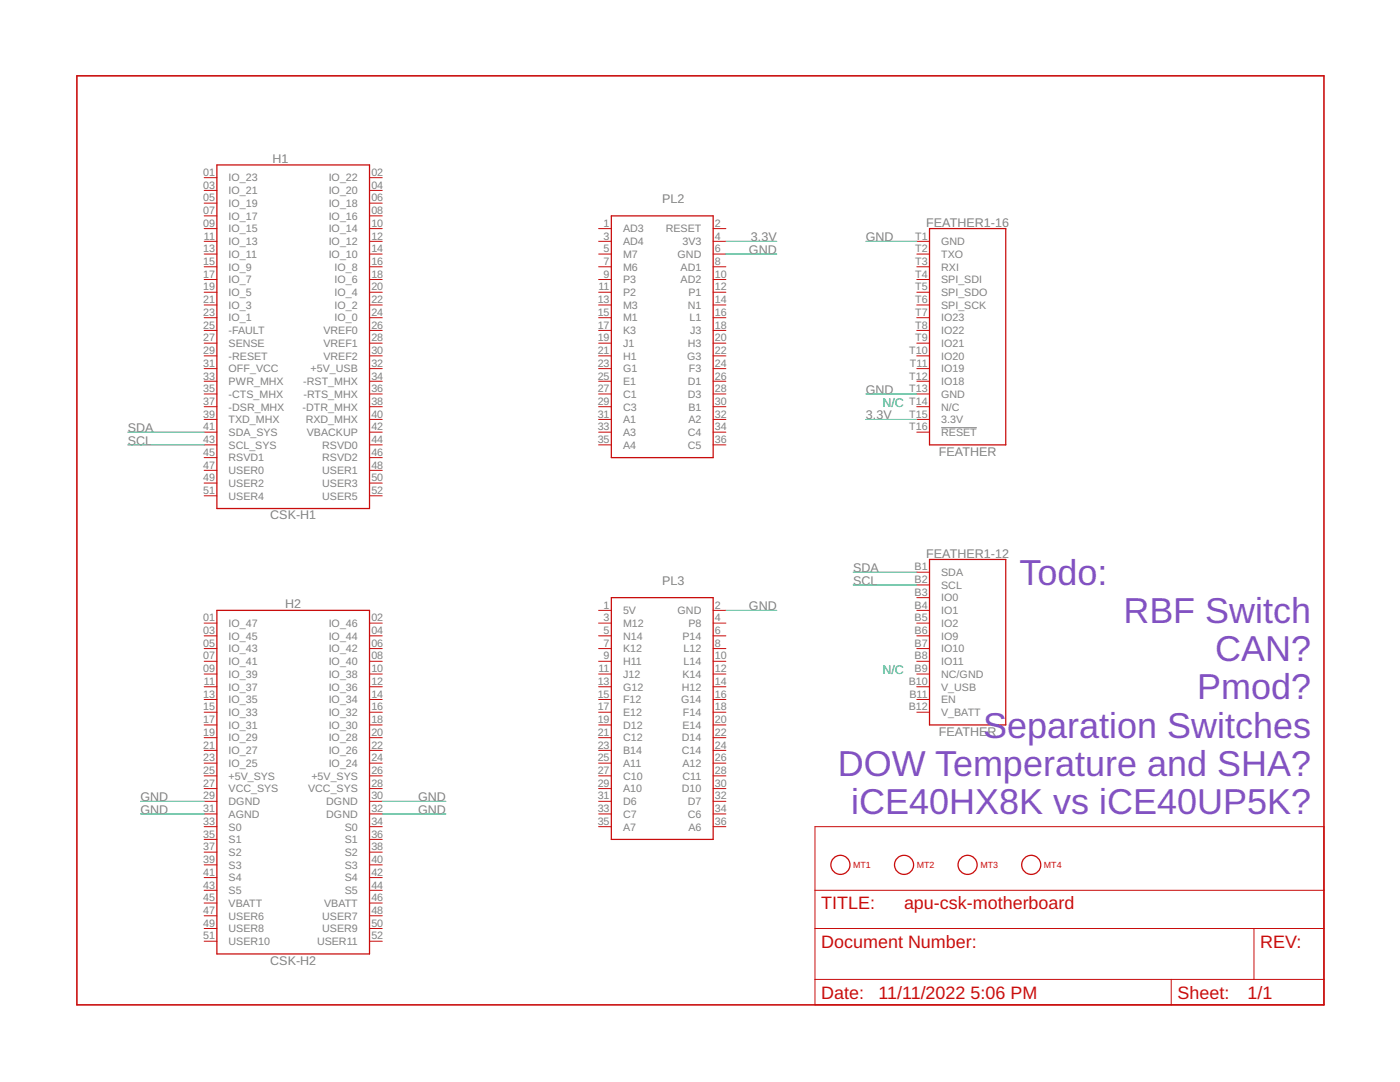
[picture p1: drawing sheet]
<?xml version="1.0" encoding="utf-8"?>
<!DOCTYPE eagle SYSTEM "eagle.dtd">
<eagle version="9.6.2">
<drawing>
<settings>
<setting alwaysvectorfont="no"/>
<setting verticaltext="up"/>
</settings>
<grid distance="0.1" unitdist="inch" unit="inch" style="lines" multiple="1" display="yes" altdistance="0.01" altunitdist="inch" altunit="inch"/>
<schematic xreflabel="%F%N/%S.%C%R" xrefpart="/%S.%C%R">
<libraries>
<library name="apu-csk-motherboard">
<symbols>
<symbol name="ICEWERX-PL2">
<pin name="AD3@1" x="-12.7" y="20.32" length="short"/>
<pin name="RESET@2" x="12.7" y="20.32" length="short" rot="R180"/>
<pin name="AD4@3" x="-12.7" y="17.78" length="short"/>
<pin name="3V3@4" x="12.7" y="17.78" length="short" rot="R180"/>
<pin name="M7@5" x="-12.7" y="15.24" length="short"/>
<pin name="GND@6" x="12.7" y="15.24" length="short" rot="R180"/>
<pin name="M6@7" x="-12.7" y="12.7" length="short"/>
<pin name="AD1@8" x="12.7" y="12.7" length="short" rot="R180"/>
<pin name="P3@9" x="-12.7" y="10.16" length="short"/>
<pin name="AD2@10" x="12.7" y="10.16" length="short" rot="R180"/>
<pin name="P2@11" x="-12.7" y="7.62" length="short"/>
<pin name="P1@12" x="12.7" y="7.62" length="short" rot="R180"/>
<pin name="M3@13" x="-12.7" y="5.08" length="short"/>
<pin name="N1@14" x="12.7" y="5.08" length="short" rot="R180"/>
<pin name="M1@15" x="-12.7" y="2.54" length="short"/>
<pin name="L1@16" x="12.7" y="2.54" length="short" rot="R180"/>
<pin name="K3@17" x="-12.7" y="0" length="short"/>
<pin name="J3@18" x="12.7" y="0" length="short" rot="R180"/>
<pin name="J1@19" x="-12.7" y="-2.54" length="short"/>
<pin name="H3@20" x="12.7" y="-2.54" length="short" rot="R180"/>
<pin name="H1@21" x="-12.7" y="-5.08" length="short"/>
<pin name="G3@22" x="12.7" y="-5.08" length="short" rot="R180"/>
<pin name="G1@23" x="-12.7" y="-7.62" length="short"/>
<pin name="F3@24" x="12.7" y="-7.62" length="short" rot="R180"/>
<pin name="E1@25" x="-12.7" y="-10.16" length="short"/>
<pin name="D1@26" x="12.7" y="-10.16" length="short" rot="R180"/>
<pin name="C1@27" x="-12.7" y="-12.7" length="short"/>
<pin name="D3@28" x="12.7" y="-12.7" length="short" rot="R180"/>
<pin name="C3@29" x="-12.7" y="-15.24" length="short"/>
<pin name="B1@30" x="12.7" y="-15.24" length="short" rot="R180"/>
<pin name="A1@31" x="-12.7" y="-17.78" length="short"/>
<pin name="A2@32" x="12.7" y="-17.78" length="short" rot="R180"/>
<pin name="A3@33" x="-12.7" y="-20.32" length="short"/>
<pin name="C4@34" x="12.7" y="-20.32" length="short" rot="R180"/>
<pin name="A4@35" x="-12.7" y="-22.86" length="short"/>
<pin name="C5@36" x="12.7" y="-22.86" length="short" rot="R180"/>
<wire x1="-10.16" y1="-25.4" x2="10.16" y2="-25.4" width="0.254" layer="94"/>
<wire x1="10.16" y1="-25.4" x2="10.16" y2="22.86" width="0.254" layer="94"/>
<wire x1="10.16" y1="22.86" x2="-10.16" y2="22.86" width="0.254" layer="94"/>
<wire x1="-10.16" y1="22.86" x2="-10.16" y2="-25.4" width="0.254" layer="94"/>
<text x="0" y="24.13" size="1.778" layer="95" align="center">&gt;NAME</text>
<text x="0" y="-26.67" size="1.778" layer="96" align="center">&gt;VALUE</text>
</symbol>
<symbol name="ICEWERX-PL3">
<pin name="5V@1" x="-12.7" y="20.32" length="short"/>
<pin name="GND@2" x="12.7" y="20.32" length="short" rot="R180"/>
<pin name="M12@3" x="-12.7" y="17.78" length="short"/>
<pin name="P8@4" x="12.7" y="17.78" length="short" rot="R180"/>
<pin name="N14@5" x="-12.7" y="15.24" length="short"/>
<pin name="P14@6" x="12.7" y="15.24" length="short" rot="R180"/>
<pin name="K12@7" x="-12.7" y="12.7" length="short"/>
<pin name="L12@8" x="12.7" y="12.7" length="short" rot="R180"/>
<pin name="H11@9" x="-12.7" y="10.16" length="short"/>
<pin name="L14@10" x="12.7" y="10.16" length="short" rot="R180"/>
<pin name="J12@11" x="-12.7" y="7.62" length="short"/>
<pin name="K14@12" x="12.7" y="7.62" length="short" rot="R180"/>
<pin name="G12@13" x="-12.7" y="5.08" length="short"/>
<pin name="H12@14" x="12.7" y="5.08" length="short" rot="R180"/>
<pin name="F12@15" x="-12.7" y="2.54" length="short"/>
<pin name="G14@16" x="12.7" y="2.54" length="short" rot="R180"/>
<pin name="E12@17" x="-12.7" y="0" length="short"/>
<pin name="F14@18" x="12.7" y="0" length="short" rot="R180"/>
<pin name="D12@19" x="-12.7" y="-2.54" length="short"/>
<pin name="E14@20" x="12.7" y="-2.54" length="short" rot="R180"/>
<pin name="C12@21" x="-12.7" y="-5.08" length="short"/>
<pin name="D14@22" x="12.7" y="-5.08" length="short" rot="R180"/>
<pin name="B14@23" x="-12.7" y="-7.62" length="short"/>
<pin name="C14@24" x="12.7" y="-7.62" length="short" rot="R180"/>
<pin name="A11@25" x="-12.7" y="-10.16" length="short"/>
<pin name="A12@26" x="12.7" y="-10.16" length="short" rot="R180"/>
<pin name="C10@27" x="-12.7" y="-12.7" length="short"/>
<pin name="C11@28" x="12.7" y="-12.7" length="short" rot="R180"/>
<pin name="A10@29" x="-12.7" y="-15.24" length="short"/>
<pin name="D10@30" x="12.7" y="-15.24" length="short" rot="R180"/>
<pin name="D6@31" x="-12.7" y="-17.78" length="short"/>
<pin name="D7@32" x="12.7" y="-17.78" length="short" rot="R180"/>
<pin name="C7@33" x="-12.7" y="-20.32" length="short"/>
<pin name="C6@34" x="12.7" y="-20.32" length="short" rot="R180"/>
<pin name="A7@35" x="-12.7" y="-22.86" length="short"/>
<pin name="A6@36" x="12.7" y="-22.86" length="short" rot="R180"/>
<wire x1="-10.16" y1="-25.4" x2="10.16" y2="-25.4" width="0.254" layer="94"/>
<wire x1="10.16" y1="-25.4" x2="10.16" y2="22.86" width="0.254" layer="94"/>
<wire x1="10.16" y1="22.86" x2="-10.16" y2="22.86" width="0.254" layer="94"/>
<wire x1="-10.16" y1="22.86" x2="-10.16" y2="-25.4" width="0.254" layer="94"/>
<text x="0" y="25.4" size="1.778" layer="95">&gt;NAME</text>
<text x="0" y="-27.94" size="1.778" layer="96">&gt;VALUE</text>
</symbol>
<symbol name="MOUNTING_HOLE">
<pin name="P$1" x="0" y="0" visible="off" length="point"/>
<text x="2.54" y="0" size="1.27" layer="94" align="center-left">&gt;NAME</text>
<circle x="0" y="0" radius="1.905" width="0.254" layer="94"/>
</symbol>
<symbol name="REDV-12P">
<pin name="SDA@B1" x="-7.62" y="12.7" length="short"/>
<pin name="SCL@B2" x="-7.62" y="10.16" length="short"/>
<pin name="IO0@B3" x="-7.62" y="7.62" length="short"/>
<pin name="IO1@B4" x="-7.62" y="5.08" length="short"/>
<pin name="IO2@B5" x="-7.62" y="2.54" length="short"/>
<pin name="IO9@B6" x="-7.62" y="0" length="short"/>
<pin name="IO10@B7" x="-7.62" y="-2.54" length="short"/>
<pin name="IO11@B8" x="-7.62" y="-5.08" length="short"/>
<pin name="NC/GND@B9" x="-7.62" y="-7.62" length="short"/>
<pin name="V_USB@B10" x="-7.62" y="-10.16" length="short"/>
<pin name="EN@B11" x="-7.62" y="-12.7" length="short"/>
<pin name="V_BATT@B12" x="-7.62" y="-15.24" length="short"/>
<wire x1="-5.08" y1="15.24" x2="-5.08" y2="-17.78" width="0.254" layer="94"/>
<wire x1="-5.08" y1="-17.78" x2="10.16" y2="-17.78" width="0.254" layer="94"/>
<wire x1="10.16" y1="-17.78" x2="10.16" y2="15.24" width="0.254" layer="94"/>
<wire x1="10.16" y1="15.24" x2="-5.08" y2="15.24" width="0.254" layer="94"/>
<text x="2.54" y="16.51" size="1.778" layer="95" align="center">&gt;NAME</text>
<text x="2.54" y="-19.05" size="1.778" layer="96" align="center">&gt;VALUE</text>
</symbol>
<symbol name="REDV-16P">
<pin name="GND@T1" x="-10.16" y="20.32" length="short"/>
<pin name="TXO@T2" x="-10.16" y="17.78" length="short"/>
<pin name="RXI@T3" x="-10.16" y="15.24" length="short"/>
<pin name="SPI_SDI@T4" x="-10.16" y="12.7" length="short"/>
<pin name="SPI_SDO@T5" x="-10.16" y="10.16" length="short"/>
<pin name="SPI_SCK@T6" x="-10.16" y="7.62" length="short"/>
<pin name="IO23@T7" x="-10.16" y="5.08" length="short"/>
<pin name="IO22@T8" x="-10.16" y="2.54" length="short"/>
<pin name="IO21@T9" x="-10.16" y="0" length="short"/>
<pin name="IO20@T10" x="-10.16" y="-2.54" length="short"/>
<pin name="IO19@T11" x="-10.16" y="-5.08" length="short"/>
<pin name="IO18@T12" x="-10.16" y="-7.62" length="short"/>
<wire x1="-7.62" y1="22.86" x2="-7.62" y2="-20.32" width="0.254" layer="94"/>
<wire x1="-7.62" y1="-20.32" x2="7.62" y2="-20.32" width="0.254" layer="94"/>
<wire x1="7.62" y1="-20.32" x2="7.62" y2="22.86" width="0.254" layer="94"/>
<wire x1="7.62" y1="22.86" x2="-7.62" y2="22.86" width="0.254" layer="94"/>
<text x="0" y="24.13" size="1.778" layer="95" align="center">&gt;NAME</text>
<text x="0" y="-21.59" size="1.778" layer="96" align="center">&gt;VALUE</text>
<pin name="GND@T13" x="-10.16" y="-10.16" length="short"/>
<pin name="N/C@T14" x="-10.16" y="-12.7" length="short"/>
<pin name="3.3V@T15" x="-10.16" y="-15.24" length="short"/>
<pin name="!RESET@T16" x="-10.16" y="-17.78" length="short"/>
</symbol>
<symbol name="CSK-H1">
<pin name="IO_23@1" x="-17.78" y="30.48" length="short"/>
<pin name="IO_22@2" x="17.78" y="30.48" length="short" rot="R180"/>
<pin name="IO_21@3" x="-17.78" y="27.94" length="short"/>
<pin name="IO_20@4" x="17.78" y="27.94" length="short" rot="R180"/>
<pin name="IO_19@5" x="-17.78" y="25.4" length="short"/>
<pin name="IO_18@6" x="17.78" y="25.4" length="short" rot="R180"/>
<pin name="IO_17@7" x="-17.78" y="22.86" length="short"/>
<pin name="IO_16@8" x="17.78" y="22.86" length="short" rot="R180"/>
<pin name="IO_15@9" x="-17.78" y="20.32" length="short"/>
<pin name="IO_14@10" x="17.78" y="20.32" length="short" rot="R180"/>
<pin name="IO_13@11" x="-17.78" y="17.78" length="short"/>
<pin name="IO_12@12" x="17.78" y="17.78" length="short" rot="R180"/>
<pin name="IO_11@13" x="-17.78" y="15.24" length="short"/>
<pin name="IO_10@14" x="17.78" y="15.24" length="short" rot="R180"/>
<pin name="IO_9@15" x="-17.78" y="12.7" length="short"/>
<pin name="IO_8@16" x="17.78" y="12.7" length="short" rot="R180"/>
<pin name="IO_7@17" x="-17.78" y="10.16" length="short"/>
<pin name="IO_6@18" x="17.78" y="10.16" length="short" rot="R180"/>
<pin name="IO_5@19" x="-17.78" y="7.62" length="short"/>
<pin name="IO_4@20" x="17.78" y="7.62" length="short" rot="R180"/>
<pin name="IO_3@21" x="-17.78" y="5.08" length="short"/>
<pin name="IO_2@22" x="17.78" y="5.08" length="short" rot="R180"/>
<pin name="IO_1@23" x="-17.78" y="2.54" length="short"/>
<pin name="IO_0@24" x="17.78" y="2.54" length="short" rot="R180"/>
<pin name="-FAULT@25" x="-17.78" y="0" length="short"/>
<pin name="VREF0@26" x="17.78" y="0" length="short" rot="R180"/>
<pin name="SENSE@27" x="-17.78" y="-2.54" length="short"/>
<pin name="VREF1@28" x="17.78" y="-2.54" length="short" rot="R180"/>
<pin name="-RESET@29" x="-17.78" y="-5.08" length="short"/>
<pin name="VREF2@30" x="17.78" y="-5.08" length="short" rot="R180"/>
<pin name="OFF_VCC@31" x="-17.78" y="-7.62" length="short"/>
<pin name="+5V_USB@32" x="17.78" y="-7.62" length="short" rot="R180"/>
<pin name="PWR_MHX@33" x="-17.78" y="-10.16" length="short"/>
<pin name="-RST_MHX@34" x="17.78" y="-10.16" length="short" rot="R180"/>
<pin name="-CTS_MHX@35" x="-17.78" y="-12.7" length="short"/>
<pin name="-RTS_MHX@36" x="17.78" y="-12.7" length="short" rot="R180"/>
<pin name="-DSR_MHX@37" x="-17.78" y="-15.24" length="short"/>
<pin name="-DTR_MHX@38" x="17.78" y="-15.24" length="short" rot="R180"/>
<pin name="TXD_MHX@39" x="-17.78" y="-17.78" length="short"/>
<pin name="RXD_MHX@40" x="17.78" y="-17.78" length="short" rot="R180"/>
<pin name="SDA_SYS@41" x="-17.78" y="-20.32" length="short"/>
<pin name="VBACKUP@42" x="17.78" y="-20.32" length="short" rot="R180"/>
<pin name="SCL_SYS@43" x="-17.78" y="-22.86" length="short"/>
<pin name="RSVD0@44" x="17.78" y="-22.86" length="short" rot="R180"/>
<pin name="RSVD1@45" x="-17.78" y="-25.4" length="short"/>
<pin name="RSVD2@46" x="17.78" y="-25.4" length="short" rot="R180"/>
<pin name="USER0@47" x="-17.78" y="-27.94" length="short"/>
<pin name="USER1@48" x="17.78" y="-27.94" length="short" rot="R180"/>
<pin name="USER2@49" x="-17.78" y="-30.48" length="short"/>
<pin name="USER3@50" x="17.78" y="-30.48" length="short" rot="R180"/>
<pin name="USER4@51" x="-17.78" y="-33.02" length="short"/>
<pin name="USER5@52" x="17.78" y="-33.02" length="short" rot="R180"/>
<wire x1="-15.24" y1="-35.56" x2="15.24" y2="-35.56" width="0.254" layer="94"/>
<wire x1="15.24" y1="-35.56" x2="15.24" y2="33.02" width="0.254" layer="94"/>
<wire x1="15.24" y1="33.02" x2="-15.24" y2="33.02" width="0.254" layer="94"/>
<wire x1="-15.24" y1="33.02" x2="-15.24" y2="-35.56" width="0.254" layer="94"/>
<text x="0" y="34.29" size="1.778" layer="95" align="center">&gt;NAME</text>
<text x="0" y="-36.83" size="1.778" layer="96" align="center">&gt;VALUE</text>
</symbol>
<symbol name="CSK-H2">
<pin name="IO_47@1" x="-17.78" y="30.48" length="short"/>
<pin name="IO_46@2" x="17.78" y="30.48" length="short" rot="R180"/>
<pin name="IO_45@3" x="-17.78" y="27.94" length="short"/>
<pin name="IO_44@4" x="17.78" y="27.94" length="short" rot="R180"/>
<pin name="IO_43@5" x="-17.78" y="25.4" length="short"/>
<pin name="IO_42@6" x="17.78" y="25.4" length="short" rot="R180"/>
<pin name="IO_41@7" x="-17.78" y="22.86" length="short"/>
<pin name="IO_40@8" x="17.78" y="22.86" length="short" rot="R180"/>
<pin name="IO_39@9" x="-17.78" y="20.32" length="short"/>
<pin name="IO_38@10" x="17.78" y="20.32" length="short" rot="R180"/>
<pin name="IO_37@11" x="-17.78" y="17.78" length="short"/>
<pin name="IO_36@12" x="17.78" y="17.78" length="short" rot="R180"/>
<pin name="IO_35@13" x="-17.78" y="15.24" length="short"/>
<pin name="IO_34@14" x="17.78" y="15.24" length="short" rot="R180"/>
<pin name="IO_33@15" x="-17.78" y="12.7" length="short"/>
<pin name="IO_32@16" x="17.78" y="12.7" length="short" rot="R180"/>
<pin name="IO_31@17" x="-17.78" y="10.16" length="short"/>
<pin name="IO_30@18" x="17.78" y="10.16" length="short" rot="R180"/>
<pin name="IO_29@19" x="-17.78" y="7.62" length="short"/>
<pin name="IO_28@20" x="17.78" y="7.62" length="short" rot="R180"/>
<pin name="IO_27@21" x="-17.78" y="5.08" length="short"/>
<pin name="IO_26@22" x="17.78" y="5.08" length="short" rot="R180"/>
<pin name="IO_25@23" x="-17.78" y="2.54" length="short"/>
<pin name="IO_24@24" x="17.78" y="2.54" length="short" rot="R180"/>
<pin name="+5V_SYS@25" x="-17.78" y="0" length="short"/>
<pin name="+5V_SYS@26" x="17.78" y="0" length="short" rot="R180"/>
<pin name="VCC_SYS@27" x="-17.78" y="-2.54" length="short"/>
<pin name="VCC_SYS@28" x="17.78" y="-2.54" length="short" rot="R180"/>
<pin name="DGND@29" x="-17.78" y="-5.08" length="short"/>
<pin name="DGND@30" x="17.78" y="-5.08" length="short" rot="R180"/>
<pin name="AGND@31" x="-17.78" y="-7.62" length="short"/>
<pin name="DGND@32" x="17.78" y="-7.62" length="short" rot="R180"/>
<pin name="S0@33" x="-17.78" y="-10.16" length="short"/>
<pin name="S0@34" x="17.78" y="-10.16" length="short" rot="R180"/>
<pin name="S1@35" x="-17.78" y="-12.7" length="short"/>
<pin name="S1@36" x="17.78" y="-12.7" length="short" rot="R180"/>
<pin name="S2@37" x="-17.78" y="-15.24" length="short"/>
<pin name="S2@38" x="17.78" y="-15.24" length="short" rot="R180"/>
<pin name="S3@39" x="-17.78" y="-17.78" length="short"/>
<pin name="S3@40" x="17.78" y="-17.78" length="short" rot="R180"/>
<pin name="S4@41" x="-17.78" y="-20.32" length="short"/>
<pin name="S4@42" x="17.78" y="-20.32" length="short" rot="R180"/>
<pin name="S5@43" x="-17.78" y="-22.86" length="short"/>
<pin name="S5@44" x="17.78" y="-22.86" length="short" rot="R180"/>
<pin name="VBATT@45" x="-17.78" y="-25.4" length="short"/>
<pin name="VBATT@46" x="17.78" y="-25.4" length="short" rot="R180"/>
<pin name="USER6@47" x="-17.78" y="-27.94" length="short"/>
<pin name="USER7@48" x="17.78" y="-27.94" length="short" rot="R180"/>
<pin name="USER8@49" x="-17.78" y="-30.48" length="short"/>
<pin name="USER9@50" x="17.78" y="-30.48" length="short" rot="R180"/>
<pin name="USER10@51" x="-17.78" y="-33.02" length="short"/>
<pin name="USER11@52" x="17.78" y="-33.02" length="short" rot="R180"/>
<wire x1="-15.24" y1="-35.56" x2="15.24" y2="-35.56" width="0.254" layer="94"/>
<wire x1="15.24" y1="-35.56" x2="15.24" y2="33.02" width="0.254" layer="94"/>
<wire x1="15.24" y1="33.02" x2="-15.24" y2="33.02" width="0.254" layer="94"/>
<wire x1="-15.24" y1="33.02" x2="-15.24" y2="-35.56" width="0.254" layer="94"/>
<text x="0" y="34.29" size="1.778" layer="95" align="center">&gt;NAME</text>
<text x="0" y="-36.83" size="1.778" layer="96" align="center">&gt;VALUE</text>
</symbol>
<symbol name="DOCFIELD">
<wire x1="0" y1="0" x2="71.12" y2="0" width="0.1016" layer="94"/>
<wire x1="101.6" y1="15.24" x2="87.63" y2="15.24" width="0.1016" layer="94"/>
<wire x1="0" y1="0" x2="0" y2="5.08" width="0.1016" layer="94"/>
<wire x1="0" y1="5.08" x2="71.12" y2="5.08" width="0.1016" layer="94"/>
<wire x1="0" y1="5.08" x2="0" y2="15.24" width="0.1016" layer="94"/>
<wire x1="101.6" y1="15.24" x2="101.6" y2="5.08" width="0.1016" layer="94"/>
<wire x1="71.12" y1="5.08" x2="71.12" y2="0" width="0.1016" layer="94"/>
<wire x1="71.12" y1="5.08" x2="87.63" y2="5.08" width="0.1016" layer="94"/>
<wire x1="71.12" y1="0" x2="101.6" y2="0" width="0.1016" layer="94"/>
<wire x1="87.63" y1="15.24" x2="87.63" y2="5.08" width="0.1016" layer="94"/>
<wire x1="87.63" y1="15.24" x2="0" y2="15.24" width="0.1016" layer="94"/>
<wire x1="87.63" y1="5.08" x2="101.6" y2="5.08" width="0.1016" layer="94"/>
<wire x1="101.6" y1="5.08" x2="101.6" y2="0" width="0.1016" layer="94"/>
<wire x1="0" y1="15.24" x2="0" y2="22.86" width="0.1016" layer="94"/>
<wire x1="101.6" y1="35.56" x2="0" y2="35.56" width="0.1016" layer="94"/>
<wire x1="101.6" y1="35.56" x2="101.6" y2="22.86" width="0.1016" layer="94"/>
<wire x1="0" y1="22.86" x2="101.6" y2="22.86" width="0.1016" layer="94"/>
<wire x1="0" y1="22.86" x2="0" y2="35.56" width="0.1016" layer="94"/>
<wire x1="101.6" y1="22.86" x2="101.6" y2="15.24" width="0.1016" layer="94"/>
<text x="1.27" y="1.27" size="2.54" layer="94">Date:</text>
<text x="12.7" y="1.27" size="2.54" layer="94">&gt;LAST_DATE_TIME</text>
<text x="72.39" y="1.27" size="2.54" layer="94">Sheet:</text>
<text x="86.36" y="1.27" size="2.54" layer="94">&gt;SHEET</text>
<text x="88.9" y="11.43" size="2.54" layer="94">REV:</text>
<text x="1.27" y="19.05" size="2.54" layer="94">TITLE:</text>
<text x="1.27" y="11.43" size="2.54" layer="94">Document Number:</text>
<text x="17.78" y="19.05" size="2.54" layer="94">&gt;DRAWING_NAME</text>
</symbol>
<symbol name="BORDER_LETTER_LANDSCAPE">
<frame x1="0" y1="0" x2="248.92" y2="185.42" columns="12" rows="17" layer="94" border-left="no" border-top="no" border-right="no" border-bottom="no"/>
</symbol>
</symbols>
<devicesets>
<deviceset name="ICEWERX-PL2" prefix="J" uservalue="yes">
<gates>
<gate name="G$1" symbol="ICEWERX-PL2" x="0" y="0"/>
</gates>
<devices>
<device name="" package="TE_4-1734506-1">
<connects>
<connect gate="G$1" pin="3V3@4" pad="4"/>
<connect gate="G$1" pin="A1@31" pad="31"/>
<connect gate="G$1" pin="A2@32" pad="32"/>
<connect gate="G$1" pin="A3@33" pad="33"/>
<connect gate="G$1" pin="A4@35" pad="35"/>
<connect gate="G$1" pin="AD1@8" pad="8"/>
<connect gate="G$1" pin="AD2@10" pad="10"/>
<connect gate="G$1" pin="AD3@1" pad="1"/>
<connect gate="G$1" pin="AD4@3" pad="3"/>
<connect gate="G$1" pin="B1@30" pad="30"/>
<connect gate="G$1" pin="C1@27" pad="27"/>
<connect gate="G$1" pin="C3@29" pad="29"/>
<connect gate="G$1" pin="C4@34" pad="34"/>
<connect gate="G$1" pin="C5@36" pad="36"/>
<connect gate="G$1" pin="D1@26" pad="26"/>
<connect gate="G$1" pin="D3@28" pad="28"/>
<connect gate="G$1" pin="E1@25" pad="25"/>
<connect gate="G$1" pin="F3@24" pad="24"/>
<connect gate="G$1" pin="G1@23" pad="23"/>
<connect gate="G$1" pin="G3@22" pad="22"/>
<connect gate="G$1" pin="GND@6" pad="6"/>
<connect gate="G$1" pin="H1@21" pad="21"/>
<connect gate="G$1" pin="H3@20" pad="20"/>
<connect gate="G$1" pin="J1@19" pad="19"/>
<connect gate="G$1" pin="J3@18" pad="18"/>
<connect gate="G$1" pin="K3@17" pad="17"/>
<connect gate="G$1" pin="L1@16" pad="16"/>
<connect gate="G$1" pin="M1@15" pad="15"/>
<connect gate="G$1" pin="M3@13" pad="13"/>
<connect gate="G$1" pin="M6@7" pad="7"/>
<connect gate="G$1" pin="M7@5" pad="5"/>
<connect gate="G$1" pin="N1@14" pad="14"/>
<connect gate="G$1" pin="P1@12" pad="12"/>
<connect gate="G$1" pin="P2@11" pad="11"/>
<connect gate="G$1" pin="P3@9" pad="9"/>
<connect gate="G$1" pin="RESET@2" pad="2"/>
</connects>
<technologies>
<technology name=""/>
</technologies>
</device>
</devices>
</deviceset>
<deviceset name="ICEWERX-PL3" prefix="J" uservalue="yes">
<gates>
<gate name="G$1" symbol="ICEWERX-PL3" x="0" y="0"/>
</gates>
<devices>
<device name="" package="TE_4-1734506-1">
<connects>
<connect gate="G$1" pin="5V@1" pad="1"/>
<connect gate="G$1" pin="A10@29" pad="29"/>
<connect gate="G$1" pin="A11@25" pad="25"/>
<connect gate="G$1" pin="A12@26" pad="26"/>
<connect gate="G$1" pin="A6@36" pad="36"/>
<connect gate="G$1" pin="A7@35" pad="35"/>
<connect gate="G$1" pin="B14@23" pad="23"/>
<connect gate="G$1" pin="C10@27" pad="27"/>
<connect gate="G$1" pin="C11@28" pad="28"/>
<connect gate="G$1" pin="C12@21" pad="21"/>
<connect gate="G$1" pin="C14@24" pad="24"/>
<connect gate="G$1" pin="C6@34" pad="34"/>
<connect gate="G$1" pin="C7@33" pad="33"/>
<connect gate="G$1" pin="D10@30" pad="30"/>
<connect gate="G$1" pin="D12@19" pad="19"/>
<connect gate="G$1" pin="D14@22" pad="22"/>
<connect gate="G$1" pin="D6@31" pad="31"/>
<connect gate="G$1" pin="D7@32" pad="32"/>
<connect gate="G$1" pin="E12@17" pad="17"/>
<connect gate="G$1" pin="E14@20" pad="20"/>
<connect gate="G$1" pin="F12@15" pad="15"/>
<connect gate="G$1" pin="F14@18" pad="18"/>
<connect gate="G$1" pin="G12@13" pad="13"/>
<connect gate="G$1" pin="G14@16" pad="16"/>
<connect gate="G$1" pin="GND@2" pad="2"/>
<connect gate="G$1" pin="H11@9" pad="9"/>
<connect gate="G$1" pin="H12@14" pad="14"/>
<connect gate="G$1" pin="J12@11" pad="11"/>
<connect gate="G$1" pin="K12@7" pad="7"/>
<connect gate="G$1" pin="K14@12" pad="12"/>
<connect gate="G$1" pin="L12@8" pad="8"/>
<connect gate="G$1" pin="L14@10" pad="10"/>
<connect gate="G$1" pin="M12@3" pad="3"/>
<connect gate="G$1" pin="N14@5" pad="5"/>
<connect gate="G$1" pin="P14@6" pad="6"/>
<connect gate="G$1" pin="P8@4" pad="4"/>
</connects>
<technologies>
<technology name=""/>
</technologies>
</device>
</devices>
</deviceset>
<deviceset name="MOUNTING_HOLE" prefix="MT">
<gates>
<gate name="G$1" symbol="MOUNTING_HOLE" x="0" y="0"/>
</gates>
<devices>
<device name="-125_250_ROUND" package="MT_125_250">
<connects>
<connect gate="G$1" pin="P$1" pad="1"/>
</connects>
<technologies>
<technology name=""/>
</technologies>
</device>
<device name="-125_250_OCTAGON" package="MT_125_250_OCTAGON">
<connects>
<connect gate="G$1" pin="P$1" pad="1"/>
</connects>
<technologies>
<technology name=""/>
</technologies>
</device>
</devices>
</deviceset>
<deviceset name="FEATHER" prefix="FEATHER">
<gates>
<gate name="-12" symbol="REDV-12P" x="0" y="0"/>
<gate name="-16" symbol="REDV-16P" x="38.1" y="-7.62"/>
</gates>
<devices>
<device name="" package="FEATHER">
<connects>
<connect gate="-12" pin="EN@B11" pad="B11"/>
<connect gate="-12" pin="IO0@B3" pad="B3"/>
<connect gate="-12" pin="IO10@B7" pad="B7"/>
<connect gate="-12" pin="IO11@B8" pad="B8"/>
<connect gate="-12" pin="IO1@B4" pad="B4"/>
<connect gate="-12" pin="IO2@B5" pad="B5"/>
<connect gate="-12" pin="IO9@B6" pad="B6"/>
<connect gate="-12" pin="NC/GND@B9" pad="B9"/>
<connect gate="-12" pin="SCL@B2" pad="B2"/>
<connect gate="-12" pin="SDA@B1" pad="B1"/>
<connect gate="-12" pin="V_BATT@B12" pad="B12"/>
<connect gate="-12" pin="V_USB@B10" pad="B10"/>
<connect gate="-16" pin="!RESET@T16" pad="T16"/>
<connect gate="-16" pin="3.3V@T15" pad="T15"/>
<connect gate="-16" pin="GND@T1" pad="T1"/>
<connect gate="-16" pin="GND@T13" pad="T13"/>
<connect gate="-16" pin="IO18@T12" pad="T12"/>
<connect gate="-16" pin="IO19@T11" pad="T11"/>
<connect gate="-16" pin="IO20@T10" pad="T10"/>
<connect gate="-16" pin="IO21@T9" pad="T9"/>
<connect gate="-16" pin="IO22@T8" pad="T8"/>
<connect gate="-16" pin="IO23@T7" pad="T7"/>
<connect gate="-16" pin="N/C@T14" pad="T14"/>
<connect gate="-16" pin="RXI@T3" pad="T3"/>
<connect gate="-16" pin="SPI_SCK@T6" pad="T6"/>
<connect gate="-16" pin="SPI_SDI@T4" pad="T4"/>
<connect gate="-16" pin="SPI_SDO@T5" pad="T5"/>
<connect gate="-16" pin="TXO@T2" pad="T2"/>
</connects>
<technologies>
<technology name=""/>
</technologies>
</device>
</devices>
</deviceset>
<deviceset name="CSK-H1" prefix="H1">
<gates>
<gate name="G$1" symbol="CSK-H1" x="0" y="0"/>
</gates>
<devices>
<device name="" package="SAMTEC_ESQ-126-37-G-D--NUMBERED-FOR-CUBESAT-BUS">
<connects>
<connect gate="G$1" pin="+5V_USB@32" pad="32"/>
<connect gate="G$1" pin="-CTS_MHX@35" pad="35"/>
<connect gate="G$1" pin="-DSR_MHX@37" pad="37"/>
<connect gate="G$1" pin="-DTR_MHX@38" pad="38"/>
<connect gate="G$1" pin="-FAULT@25" pad="25"/>
<connect gate="G$1" pin="-RESET@29" pad="29"/>
<connect gate="G$1" pin="-RST_MHX@34" pad="34"/>
<connect gate="G$1" pin="-RTS_MHX@36" pad="36"/>
<connect gate="G$1" pin="IO_0@24" pad="24"/>
<connect gate="G$1" pin="IO_10@14" pad="14"/>
<connect gate="G$1" pin="IO_11@13" pad="13"/>
<connect gate="G$1" pin="IO_12@12" pad="12"/>
<connect gate="G$1" pin="IO_13@11" pad="11"/>
<connect gate="G$1" pin="IO_14@10" pad="10"/>
<connect gate="G$1" pin="IO_15@9" pad="09"/>
<connect gate="G$1" pin="IO_16@8" pad="08"/>
<connect gate="G$1" pin="IO_17@7" pad="07"/>
<connect gate="G$1" pin="IO_18@6" pad="06"/>
<connect gate="G$1" pin="IO_19@5" pad="05"/>
<connect gate="G$1" pin="IO_1@23" pad="23"/>
<connect gate="G$1" pin="IO_20@4" pad="04"/>
<connect gate="G$1" pin="IO_21@3" pad="03"/>
<connect gate="G$1" pin="IO_22@2" pad="02"/>
<connect gate="G$1" pin="IO_23@1" pad="01"/>
<connect gate="G$1" pin="IO_2@22" pad="22"/>
<connect gate="G$1" pin="IO_3@21" pad="21"/>
<connect gate="G$1" pin="IO_4@20" pad="20"/>
<connect gate="G$1" pin="IO_5@19" pad="19"/>
<connect gate="G$1" pin="IO_6@18" pad="18"/>
<connect gate="G$1" pin="IO_7@17" pad="17"/>
<connect gate="G$1" pin="IO_8@16" pad="16"/>
<connect gate="G$1" pin="IO_9@15" pad="15"/>
<connect gate="G$1" pin="OFF_VCC@31" pad="31"/>
<connect gate="G$1" pin="PWR_MHX@33" pad="33"/>
<connect gate="G$1" pin="RSVD0@44" pad="44"/>
<connect gate="G$1" pin="RSVD1@45" pad="45"/>
<connect gate="G$1" pin="RSVD2@46" pad="46"/>
<connect gate="G$1" pin="RXD_MHX@40" pad="40"/>
<connect gate="G$1" pin="SCL_SYS@43" pad="43"/>
<connect gate="G$1" pin="SDA_SYS@41" pad="41"/>
<connect gate="G$1" pin="SENSE@27" pad="27"/>
<connect gate="G$1" pin="TXD_MHX@39" pad="39"/>
<connect gate="G$1" pin="USER0@47" pad="47"/>
<connect gate="G$1" pin="USER1@48" pad="48"/>
<connect gate="G$1" pin="USER2@49" pad="49"/>
<connect gate="G$1" pin="USER3@50" pad="50"/>
<connect gate="G$1" pin="USER4@51" pad="51"/>
<connect gate="G$1" pin="USER5@52" pad="52"/>
<connect gate="G$1" pin="VBACKUP@42" pad="42"/>
<connect gate="G$1" pin="VREF0@26" pad="26"/>
<connect gate="G$1" pin="VREF1@28" pad="28"/>
<connect gate="G$1" pin="VREF2@30" pad="30"/>
</connects>
<technologies>
<technology name=""/>
</technologies>
</device>
</devices>
</deviceset>
<deviceset name="CSK-H2" prefix="H2">
<gates>
<gate name="G$1" symbol="CSK-H2" x="0" y="0"/>
</gates>
<devices>
<device name="" package="SAMTEC_ESQ-126-37-G-D--NUMBERED-FOR-CUBESAT-BUS">
<connects>
<connect gate="G$1" pin="+5V_SYS@25" pad="25"/>
<connect gate="G$1" pin="+5V_SYS@26" pad="26"/>
<connect gate="G$1" pin="AGND@31" pad="31"/>
<connect gate="G$1" pin="DGND@29" pad="29"/>
<connect gate="G$1" pin="DGND@30" pad="30"/>
<connect gate="G$1" pin="DGND@32" pad="32"/>
<connect gate="G$1" pin="IO_24@24" pad="24"/>
<connect gate="G$1" pin="IO_25@23" pad="23"/>
<connect gate="G$1" pin="IO_26@22" pad="22"/>
<connect gate="G$1" pin="IO_27@21" pad="21"/>
<connect gate="G$1" pin="IO_28@20" pad="20"/>
<connect gate="G$1" pin="IO_29@19" pad="19"/>
<connect gate="G$1" pin="IO_30@18" pad="18"/>
<connect gate="G$1" pin="IO_31@17" pad="17"/>
<connect gate="G$1" pin="IO_32@16" pad="16"/>
<connect gate="G$1" pin="IO_33@15" pad="15"/>
<connect gate="G$1" pin="IO_34@14" pad="14"/>
<connect gate="G$1" pin="IO_35@13" pad="13"/>
<connect gate="G$1" pin="IO_36@12" pad="12"/>
<connect gate="G$1" pin="IO_37@11" pad="11"/>
<connect gate="G$1" pin="IO_38@10" pad="10"/>
<connect gate="G$1" pin="IO_39@9" pad="09"/>
<connect gate="G$1" pin="IO_40@8" pad="08"/>
<connect gate="G$1" pin="IO_41@7" pad="07"/>
<connect gate="G$1" pin="IO_42@6" pad="06"/>
<connect gate="G$1" pin="IO_43@5" pad="05"/>
<connect gate="G$1" pin="IO_44@4" pad="04"/>
<connect gate="G$1" pin="IO_45@3" pad="03"/>
<connect gate="G$1" pin="IO_46@2" pad="02"/>
<connect gate="G$1" pin="IO_47@1" pad="01"/>
<connect gate="G$1" pin="S0@33" pad="33"/>
<connect gate="G$1" pin="S0@34" pad="34"/>
<connect gate="G$1" pin="S1@35" pad="35"/>
<connect gate="G$1" pin="S1@36" pad="36"/>
<connect gate="G$1" pin="S2@37" pad="37"/>
<connect gate="G$1" pin="S2@38" pad="38"/>
<connect gate="G$1" pin="S3@39" pad="39"/>
<connect gate="G$1" pin="S3@40" pad="40"/>
<connect gate="G$1" pin="S4@41" pad="41"/>
<connect gate="G$1" pin="S4@42" pad="42"/>
<connect gate="G$1" pin="S5@43" pad="43"/>
<connect gate="G$1" pin="S5@44" pad="44"/>
<connect gate="G$1" pin="USER10@51" pad="51"/>
<connect gate="G$1" pin="USER11@52" pad="52"/>
<connect gate="G$1" pin="USER6@47" pad="47"/>
<connect gate="G$1" pin="USER7@48" pad="48"/>
<connect gate="G$1" pin="USER8@49" pad="49"/>
<connect gate="G$1" pin="USER9@50" pad="50"/>
<connect gate="G$1" pin="VBATT@45" pad="45"/>
<connect gate="G$1" pin="VBATT@46" pad="46"/>
<connect gate="G$1" pin="VCC_SYS@27" pad="27"/>
<connect gate="G$1" pin="VCC_SYS@28" pad="28"/>
</connects>
<technologies>
<technology name=""/>
</technologies>
</device>
</devices>
</deviceset>
<deviceset name="FRAME_LETTER_LANDSCAPE" prefix="FRAME" uservalue="yes">
<gates>
<gate name="G$2" symbol="DOCFIELD" x="147.32" y="0" addlevel="must"/>
<gate name="G$1" symbol="BORDER_LETTER_LANDSCAPE" x="0" y="0"/>
</gates>
<devices>
<device name="">
<technologies>
<technology name=""/>
</technologies>
</device>
</devices>
</deviceset>
</devicesets>
</library>
</libraries>
<attributes>
</attributes>
<variantdefs>
</variantdefs>
<classes>
<class number="0" name="default" width="0" drill="0">
</class>
</classes>
<parts>
<part name="MT1" library="apu-csk-motherboard" deviceset="MOUNTING_HOLE" device="-125_250_ROUND"/>
<part name="MT2" library="apu-csk-motherboard" deviceset="MOUNTING_HOLE" device="-125_250_ROUND"/>
<part name="MT3" library="apu-csk-motherboard" deviceset="MOUNTING_HOLE" device="-125_250_ROUND"/>
<part name="H1" library="apu-csk-motherboard" deviceset="CSK-H1" device=""/>
<part name="H2" library="apu-csk-motherboard" deviceset="CSK-H2" device=""/>
<part name="MT4" library="apu-csk-motherboard" deviceset="MOUNTING_HOLE" device="-125_250_ROUND"/>
<part name="FEATHER1" library="apu-csk-motherboard" deviceset="FEATHER" device=""/>
<part name="PL2" library="apu-csk-motherboard" deviceset="ICEWERX-PL2" device=""/>
<part name="PL3" library="apu-csk-motherboard" deviceset="ICEWERX-PL3" device=""/>
<part name="FRAME1" library="apu-csk-motherboard" deviceset="FRAME_LETTER_LANDSCAPE" device=""/>
</parts>
<sheets>
<sheet>
<plain>
<text x="205.74" y="86.36" size="5.08" layer="88" rot="MR0">Todo:</text>
<text x="246.38" y="78.74" size="5.08" layer="88" rot="MR0">RBF Switch</text>
<text x="246.38" y="55.88" size="5.08" layer="88" rot="MR0">Separation Switches</text>
<text x="246.38" y="48.26" size="5.08" layer="88" rot="MR0">DOW Temperature and SHA?</text>
<text x="246.38" y="63.5" size="5.08" layer="88" rot="MR0">Pmod?</text>
<text x="246.38" y="71.12" size="5.08" layer="88" rot="MR0">CAN?</text>
<text x="246.38" y="40.64" size="5.08" layer="88" rot="MR0">iCE40HX8K vs iCE40UP5K?</text>
<text x="165.1" y="121.92" size="1.778" layer="91" rot="MR0">N/C</text>
<text x="165.1" y="68.58" size="1.778" layer="91" rot="MR0">N/C</text>
</plain>
<instances>
<instance part="MT1" gate="G$1" x="152.4" y="30.48" smashed="yes">
<attribute name="NAME" x="154.94" y="30.48" size="1.27" layer="94" align="center-left"/>
</instance>
<instance part="MT2" gate="G$1" x="165.1" y="30.48" smashed="yes">
<attribute name="NAME" x="167.64" y="30.48" size="1.27" layer="94" align="center-left"/>
</instance>
<instance part="MT3" gate="G$1" x="177.8" y="30.48" smashed="yes">
<attribute name="NAME" x="180.34" y="30.48" size="1.27" layer="94" align="center-left"/>
</instance>
<instance part="H1" gate="G$1" x="43.18" y="137.16" smashed="yes">
<attribute name="NAME" x="40.64" y="171.45" size="1.778" layer="95" align="center"/>
<attribute name="VALUE" x="43.18" y="100.33" size="1.778" layer="96" align="center"/>
</instance>
<instance part="H2" gate="G$1" x="43.18" y="48.26" smashed="yes">
<attribute name="NAME" x="43.18" y="82.55" size="1.778" layer="95" align="center"/>
<attribute name="VALUE" x="43.18" y="11.43" size="1.778" layer="96" align="center"/>
</instance>
<instance part="MT4" gate="G$1" x="190.5" y="30.48" smashed="yes">
<attribute name="NAME" x="193.04" y="30.48" size="1.27" layer="94" align="center-left"/>
</instance>
<instance part="FEATHER1" gate="-12" x="175.26" y="76.2" smashed="yes">
<attribute name="NAME" x="177.8" y="92.71" size="1.778" layer="95" align="center"/>
<attribute name="VALUE" x="177.8" y="57.15" size="1.778" layer="96" align="center"/>
</instance>
<instance part="PL2" gate="G$1" x="116.84" y="137.16" smashed="yes">
<attribute name="NAME" x="116.84" y="162.56" size="1.778" layer="95"/>
<attribute name="VALUE" x="116.84" y="109.22" size="1.778" layer="96"/>
</instance>
<instance part="PL3" gate="G$1" x="116.84" y="60.96" smashed="yes">
<attribute name="NAME" x="116.84" y="86.36" size="1.778" layer="95"/>
<attribute name="VALUE" x="116.84" y="33.02" size="1.778" layer="96"/>
</instance>
<instance part="FRAME1" gate="G$1" x="0" y="2.54" smashed="yes"/>
<instance part="FRAME1" gate="G$2" x="147.32" y="2.54" smashed="yes">
<attribute name="LAST_DATE_TIME" x="160.02" y="3.81" size="2.54" layer="94"/>
<attribute name="SHEET" x="233.68" y="3.81" size="2.54" layer="94"/>
<attribute name="DRAWING_NAME" x="165.1" y="21.59" size="2.54" layer="94"/>
</instance>
<instance part="FEATHER1" gate="-16" x="177.8" y="134.62" smashed="yes">
<attribute name="NAME" x="177.8" y="158.75" size="1.778" layer="95" align="center"/>
<attribute name="VALUE" x="177.8" y="113.03" size="1.778" layer="96" align="center"/>
</instance>
</instances>
<busses>
</busses>
<nets>
<net name="GND" class="0">
<segment>
<wire x1="157.48" y1="154.94" x2="167.64" y2="154.94" width="0.1524" layer="91"/>
<label x="157.48" y="154.94" size="1.778" layer="95"/>
<pinref part="FEATHER1" gate="-16" pin="GND@T1"/>
</segment>
<segment>
<pinref part="PL3" gate="G$1" pin="GND@2"/>
<wire x1="139.7" y1="81.28" x2="129.54" y2="81.28" width="0.1524" layer="91"/>
<label x="139.7" y="81.28" size="1.778" layer="95" rot="MR0"/>
</segment>
<segment>
<pinref part="PL2" gate="G$1" pin="GND@6"/>
<wire x1="139.7" y1="152.4" x2="129.54" y2="152.4" width="0.1524" layer="91"/>
<label x="139.7" y="152.4" size="1.778" layer="95" rot="MR0"/>
</segment>
<segment>
<pinref part="H2" gate="G$1" pin="DGND@29"/>
<wire x1="12.7" y1="43.18" x2="25.4" y2="43.18" width="0.1524" layer="91"/>
<label x="12.7" y="43.18" size="1.778" layer="95"/>
</segment>
<segment>
<pinref part="H2" gate="G$1" pin="AGND@31"/>
<wire x1="12.7" y1="40.64" x2="25.4" y2="40.64" width="0.1524" layer="91"/>
<label x="12.7" y="40.64" size="1.778" layer="95"/>
</segment>
<segment>
<pinref part="H2" gate="G$1" pin="DGND@32"/>
<wire x1="73.66" y1="40.64" x2="60.96" y2="40.64" width="0.1524" layer="91"/>
<label x="73.66" y="40.64" size="1.778" layer="95" rot="MR0"/>
</segment>
<segment>
<pinref part="H2" gate="G$1" pin="DGND@30"/>
<wire x1="73.66" y1="43.18" x2="60.96" y2="43.18" width="0.1524" layer="91"/>
<label x="73.66" y="43.18" size="1.778" layer="95" rot="MR0"/>
</segment>
<segment>
<label x="157.48" y="124.46" size="1.778" layer="95"/>
<pinref part="FEATHER1" gate="-16" pin="GND@T13"/>
<wire x1="157.48" y1="124.46" x2="167.64" y2="124.46" width="0.1524" layer="91"/>
</segment>
</net>
<net name="3.3V" class="0">
<segment>
<pinref part="PL2" gate="G$1" pin="3V3@4"/>
<wire x1="139.7" y1="154.94" x2="129.54" y2="154.94" width="0.1524" layer="91"/>
<label x="139.7" y="154.94" size="1.778" layer="95" rot="MR0"/>
</segment>
<segment>
<wire x1="157.48" y1="119.38" x2="167.64" y2="119.38" width="0.1524" layer="91"/>
<label x="157.48" y="119.38" size="1.778" layer="95"/>
<pinref part="FEATHER1" gate="-16" pin="3.3V@T15"/>
</segment>
</net>
<net name="SDA" class="0">
<segment>
<pinref part="FEATHER1" gate="-12" pin="SDA@B1"/>
<wire x1="154.94" y1="88.9" x2="167.64" y2="88.9" width="0.1524" layer="91"/>
<label x="154.94" y="88.9" size="1.778" layer="95"/>
</segment>
<segment>
<pinref part="H1" gate="G$1" pin="SDA_SYS@41"/>
<wire x1="10.16" y1="116.84" x2="25.4" y2="116.84" width="0.1524" layer="91"/>
<label x="10.16" y="116.84" size="1.778" layer="95"/>
</segment>
</net>
<net name="SCL" class="0">
<segment>
<pinref part="FEATHER1" gate="-12" pin="SCL@B2"/>
<wire x1="154.94" y1="86.36" x2="167.64" y2="86.36" width="0.1524" layer="91"/>
<label x="154.94" y="86.36" size="1.778" layer="95"/>
</segment>
<segment>
<pinref part="H1" gate="G$1" pin="SCL_SYS@43"/>
<wire x1="10.16" y1="114.3" x2="25.4" y2="114.3" width="0.1524" layer="91"/>
<label x="10.16" y="114.3" size="1.778" layer="95"/>
</segment>
</net>
</nets>
</sheet>
</sheets>
<errors>
<approved hash="101,1,152.4,30.48,MT1,P$1,,,,"/>
<approved hash="101,1,165.1,30.48,MT2,P$1,,,,"/>
<approved hash="101,1,177.8,30.48,MT3,P$1,,,,"/>
<approved hash="101,1,190.5,30.48,MT4,P$1,,,,"/>
<approved hash="113,1,116.84,138.377,PL2,,,,,"/>
<approved hash="113,1,116.84,62.1767,PL3,,,,,"/>
<approved hash="113,1,124.356,95.146,FRAME1,,,,,"/>
</errors>
</schematic>
</drawing>
<compatibility>
<note version="6.3" minversion="6.2.2" severity="warning">
Since Version 6.2.2 text objects can contain more than one line,
which will not be processed correctly with this version.
</note>
</compatibility>
</eagle>
